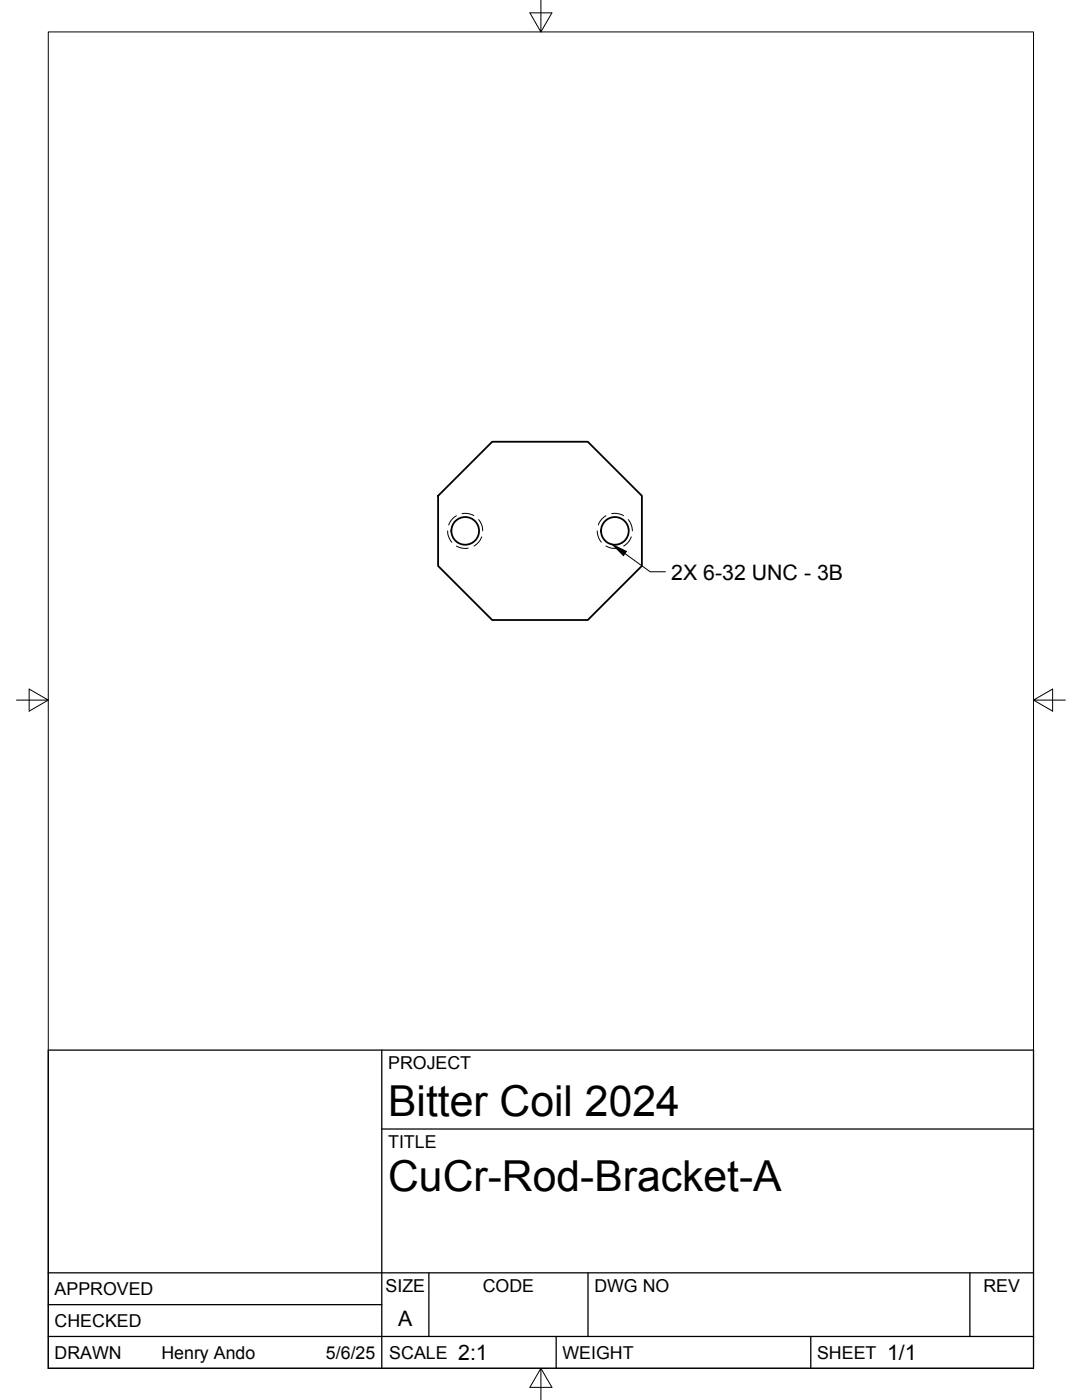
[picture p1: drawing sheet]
<svg xmlns="http://www.w3.org/2000/svg" width="216mm" height="279mm" viewBox="0 0 216 279" stroke-linecap="round" stroke-linejoin="round" font-family="sans-serif">
<!-- layer: Visible -->
<g fill="none" stroke="#000" stroke-width=".36">
<path d="M98.2 88.2h19.1l10.8 10.8v13.9l-10.8 10.8h-19.1l-10.8-10.8v-13.9z"/>
<circle cx="92.8" cy="106" r="2.76"/>
<circle cx="122.7" cy="106" r="2.76"/>
</g>
<!-- layer: Hidden -->
<path d="M89.3 106a3.3 3.3 0 0 0 .8 2.2M91.1 102.9l-.4 .3a3.3 3.3 0 0 0-1.2 1.6M91.1 109a3.5 3.5 0 0 0 2.3 .4M92.2 102.5a3.4 3.4 0 0 1 2.4 .4M95.5 103.7a3.4 3.4 0 0 1 .8 2.2M96.1 107.1v.2a3.3 3.3 0 0 1-1.5 1.7M119.2 106a3.6 3.6 0 0 0 .8 2.2M120.9 102.9l-.4 .3a3.3 3.3 0 0 0-1.1 1.6M120.9 109h.1a3.4 3.4 0 0 0 2.3 .4M122 102.5a3.4 3.4 0 0 1 2.4 .4M125.3 103.7l.6 .9 .3 1.3M126 107.1l-.1 .2a3.2 3.2 0 0 1-1.5 1.7" fill="none" stroke="#000" stroke-width=".2"/>
<!-- layer: Border -->
<path d="M9.6 6.4h196.6v266.7h-196.6zM107.9 0v6.4l-2.2-3.8h4.4l-2.2 3.8M3.3 139.7h6.3l-3.8-2.2v4.4l3.8-2.2M206.2 139.7l3.8 2.2v-4.4l-3.8 2.2h6.4M107.9 273.1l2.2 3.8h-4.4l2.2-3.8v6.3" fill="none" stroke="#000" stroke-width=".2"/>
<!-- layer: Titleblock -->
<path d="M9.6 209.6h196.6v63.5h-196.6zM76.2 209.6v63.5M76.2 225.3h130M9.6 254h196.6M85.6 254v12.7M117.3 254v12.7M193.5 254v12.7M9.6 266.7h196.6M9.6 260.4h66.6M111 266.7v6.4M161.8 266.7v6.4" fill="none" stroke="#000" stroke-width=".25"/>
<!-- layer: Hole Notes -->
<path d="M122.2 108.7l2.8 1.3-.6 .9z" fill="#000" stroke="#000" stroke-width=".2"/>
<path d="M124.7 110.5l5 3.6h3.1" fill="none" stroke="#000" stroke-width=".2"/>
<g font-size="8.5">
<text x="77.4" y="222.8">Bitter Coil 2024</text>
<text x="77.4" y="237.8">CuCr-Rod-Bracket-A</text>
</g>
<g font-size="4.3">
<text x="133.9" y="115.7">2X 6-32 UNC - 3B</text>
<text x="79.5" y="264.5">A</text>
<text x="91.4" y="271.4">2:1</text>
<text x="177" y="271.4">1/1</text>
</g>
<g font-size="3.5">
<text x="77.4" y="213.4">PROJECT</text>
<text x="77.4" y="229.1">TITLE</text>
<text x="76.9" y="257.8">SIZE</text>
<text x="96.3" y="257.8">CODE</text>
<text x="118.6" y="257.8">DWG NO</text>
<text x="196.2" y="257.8">REV</text>
<text x="10.9" y="258.5">APPROVED</text>
<text x="10.9" y="264.8">CHECKED</text>
<text x="10.9" y="271.2">DRAWN</text>
<text x="32.2" y="271.2">Henry Ando</text>
<text x="65" y="271.2">5/6/25</text>
<text x="77.7" y="271.2">SCALE</text>
<text x="112.2" y="271.2">WEIGHT</text>
<text x="163" y="271.2">SHEET</text>
</g>
</svg>
